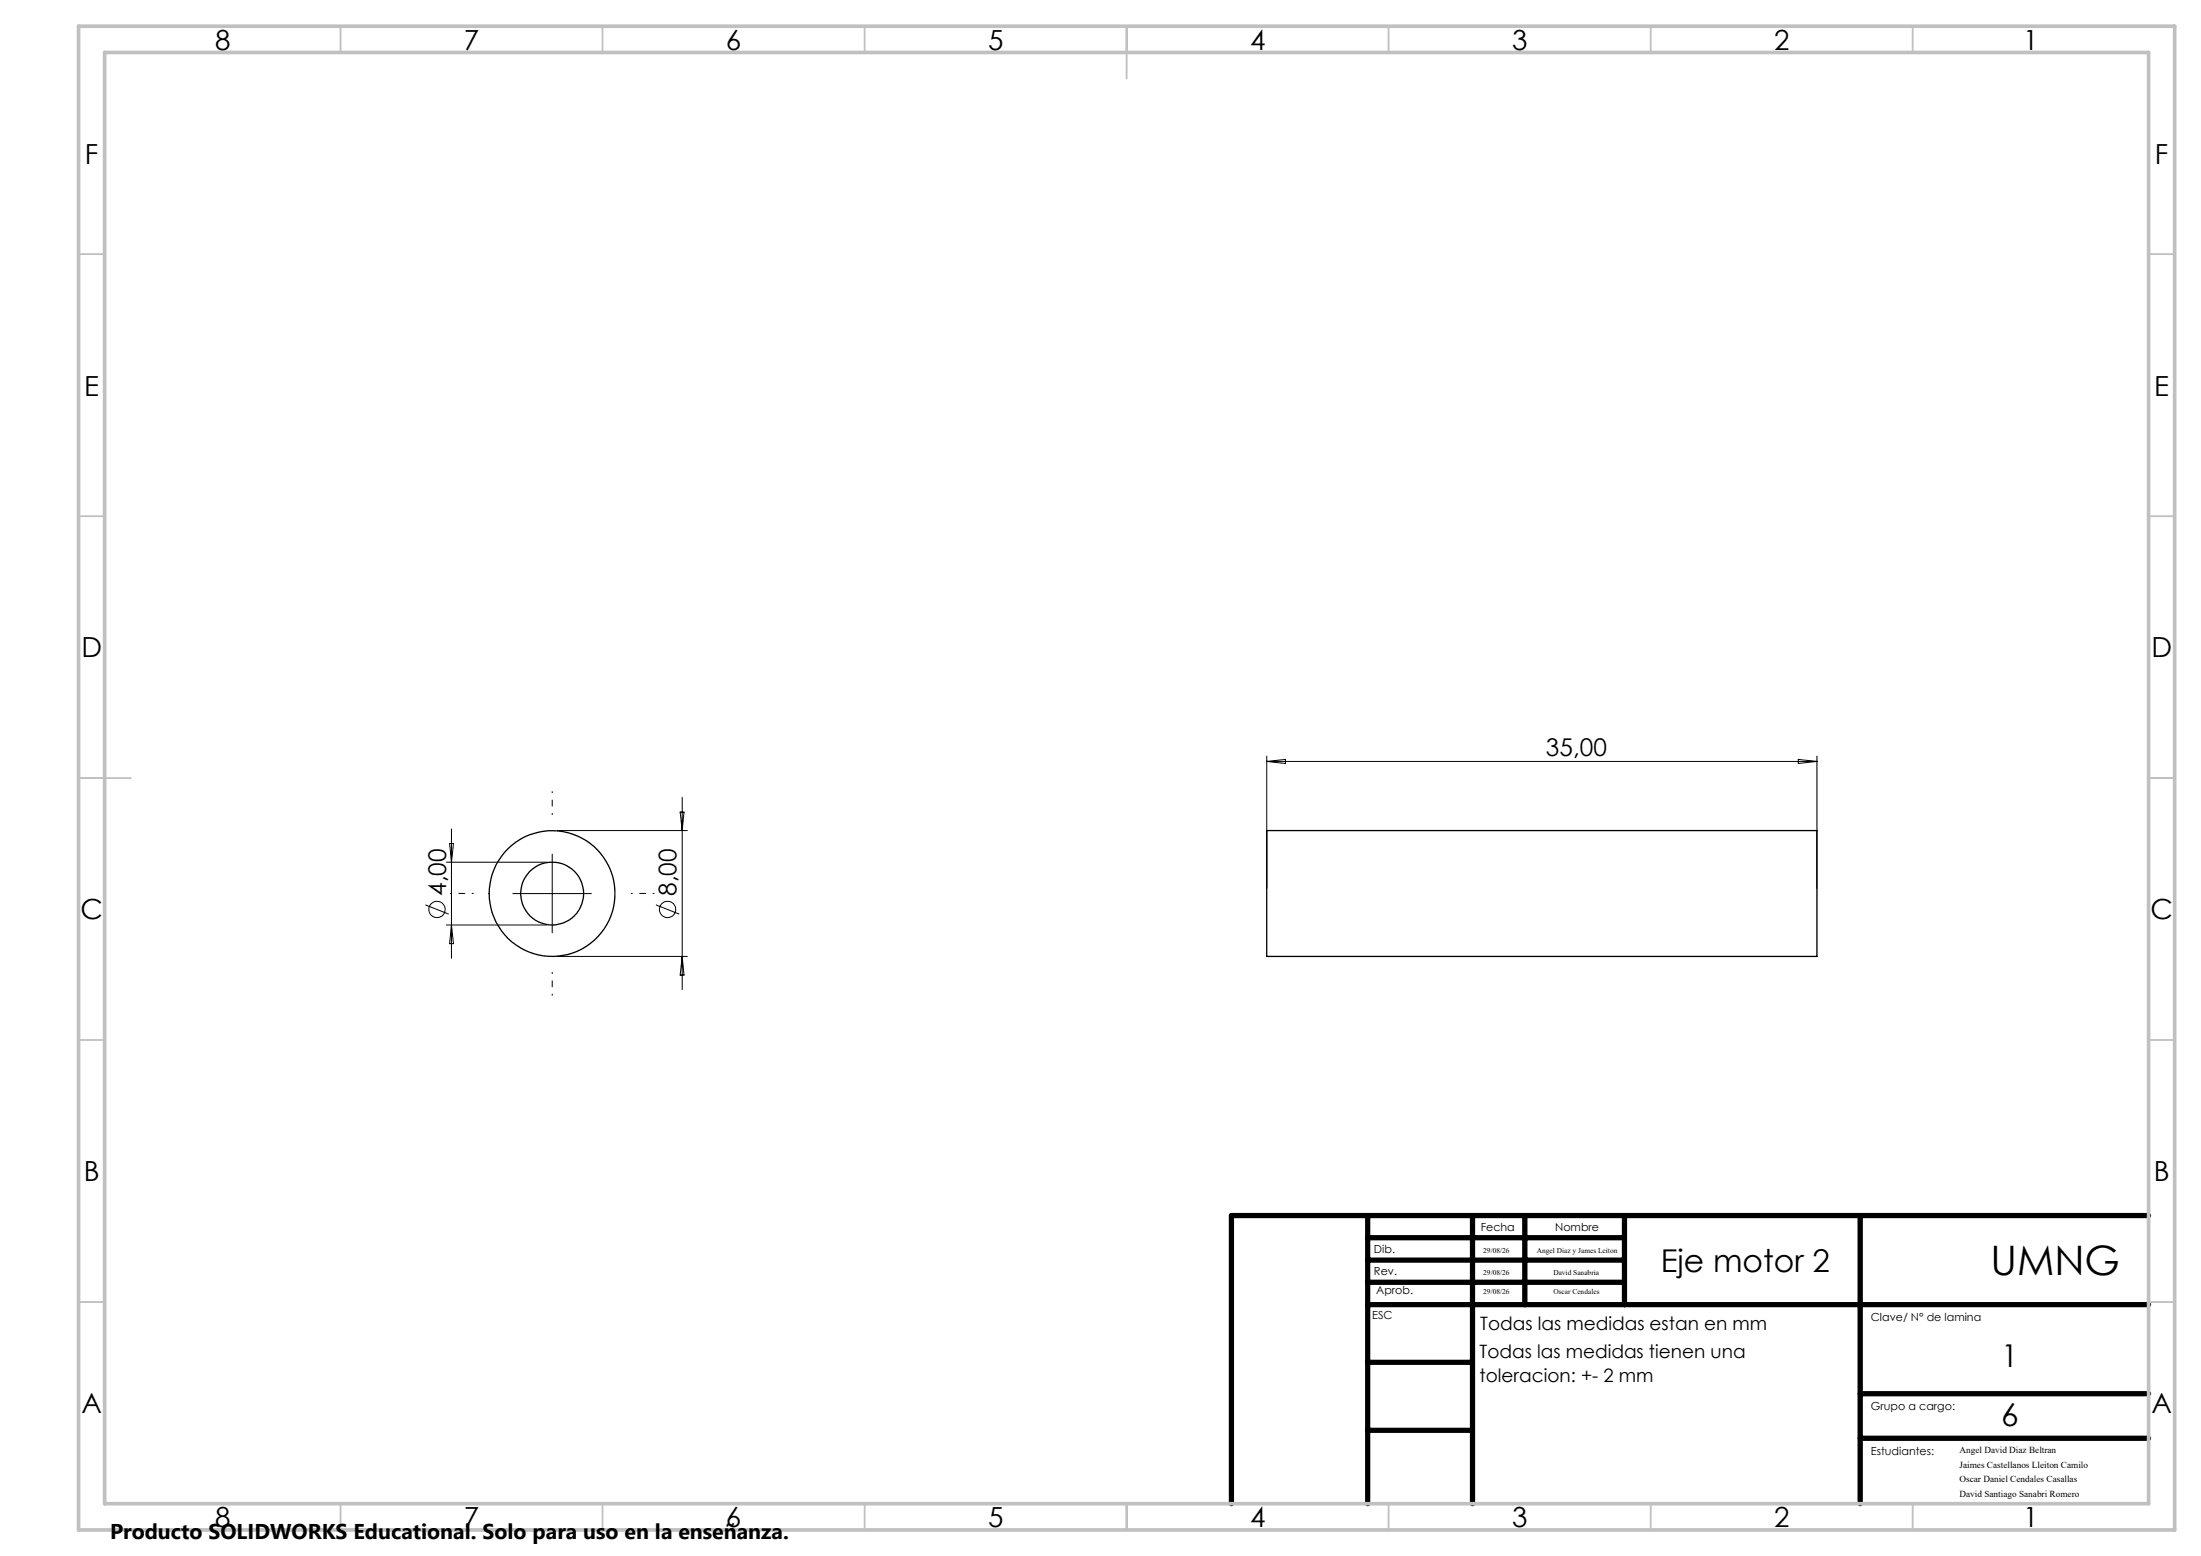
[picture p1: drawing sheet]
<svg xmlns="http://www.w3.org/2000/svg" width="420mm" height="297mm" viewBox="0 0 420 297" stroke-linecap="round" stroke-linejoin="round" font-family="sans-serif">
<g fill="none" stroke="#000" stroke-width="1">
<path d="M261 232v55M261 236.3h49M281 232v55M291 232v17M310 232v17M355 232v55M410 232h-175v55M261 249h149M261 240.5h49M261 244.8h49M261 260h20M261 273h20"/>
<path d="M355 266h55M355 274.5h55"/>
</g>
<g fill="none" stroke="#c0c0c0" stroke-width=".35">
<path d="M65 5v5M115 5v5M165 5v5M215 5v10M265 5v5M315 5v5M365 5v5M15 48.5h5M410 48.5h5M15 98.5h5M410 98.5h5M15 148.5h10"/>
<path d="M410 148.5h5M15 198.5h5M410 198.5h5M15 248.5h5M410 248.5h5M65 287v5M115 287v5M165 287v5M215 287v5M265 287v5M315 287v5M365 287v5"/>
</g>
<path d="M15 5h400v287h-400zM20 10h390v277h-390z" fill="none" stroke="#c0c0c0" stroke-width=".7"/>
<g fill="none" stroke="#000" stroke-width=".25">
<path d="M241.7 158.5h105v24.1h-105z"/>
<circle cx="105.3" cy="170.6" r="12"/>
<circle cx="105.4" cy="170.6" r="6"/>
</g>
<g fill="none" stroke="#000" stroke-width=".19">
<path d="M86.1 158.2v24.7M106.4 158.5h24.8M129.8 155h.7l-.3 3.5zM130.2 152.2v36.7M241.7 144.3v25.2M241.7 145.3h105M241.7 145.3l3.6-.3v.7zM343.1 145l3.6 .3-3.6 .4zM346.7 144.3v25.2M81.2 172.7l4.4 1.8M85.2 176.6h19.2M85.2 164.6h19.2"/>
<path d="M85.8 161h.7l-.4 3.6zM86.1 176.6l.4 3.5h-.7zM97.9 170.6h15M105.4 163.1v14.9M125.2 172.7l4.4 1.8M106.4 182.6h24.8M130.2 182.6l.3 3.5h-.7z"/>
<circle cx="83.4" cy="173.6" r="1.55"/>
<circle cx="127.4" cy="173.6" r="1.55"/>
</g>
<path d="M105.4 155.5v-4.5M90.4 170.5h-4.5M120.4 170.5h4.5M105.4 185.5v4.5" fill="none" stroke="#000" stroke-width=".19" stroke-dasharray="15.2 1.3 1.3 1.3" stroke-dashoffset="14.9" stroke-linecap="butt"/>
<text font-size="7.8" x="379.8" y="243.4">UMNG</text>
<g font-size="6">
<text x="316.9" y="242.8">Eje motor 2</text>
<text x="381.9" y="261">1</text>
<text x="381.9" y="272.2">6</text>
</g>
<g font-size="5.3">
<text x="41" y="9.5">8</text>
<text x="88.5" y="9.5">7</text>
<text x="138.5" y="9.5">6</text>
<text x="188.5" y="9.5">5</text>
<text x="238.5" y="9.5">4</text>
<text x="288.5" y="9.5">3</text>
<text x="338.5" y="9.5">2</text>
<text x="386" y="9.5">1</text>
<text x="16.2" y="31.2">F</text>
<text x="411.2" y="31.2">F</text>
<text x="16.1" y="75.5">E</text>
<text x="411.1" y="75.5">E</text>
<text x="15.5" y="125.5">D</text>
<text x="410.5" y="125.5">D</text>
<text x="15.4" y="175.5">C</text>
<text x="410.4" y="175.5">C</text>
<text x="16" y="225.5">B</text>
<text x="411" y="225.5">B</text>
<text x="15.5" y="269.7">A</text>
<text x="410.5" y="269.7">A</text>
<text x="41" y="291.5">8</text>
<text x="88.5" y="291.5">7</text>
<text x="138.5" y="291.5">6</text>
<text x="188.5" y="291.5">5</text>
<text x="238.5" y="291.5">4</text>
<text x="288.5" y="291.5">3</text>
<text x="338.5" y="291.5">2</text>
<text x="386" y="291.5">1</text>
</g>
<g font-size="4.7">
<text x="295" y="144.3">35,00</text>
<text x="85.1" y="171" transform="rotate(-90 85.1 171)">4,00</text>
<text x="129.1" y="171" transform="rotate(-90 129.1 171)">8,00</text>
</g>
<text font-size="4.1" x="21" y="293.7">Producto SOLIDWORKS Educational. Solo para uso en la enseñanza.</text>
<g font-size="3.5">
<text x="282.5" y="254">Todas las medidas estan en mm</text>
<text x="282.3" y="259.2">Todas las medidas tienen una</text>
<text x="282.3" y="263.7">toleracion: +- 2 mm</text>
</g>
<g font-size="2.1">
<text x="262.2" y="239.2">Dib.</text>
<text x="282.6" y="234.9">Fecha</text>
<text x="296.8" y="234.9">Nombre</text>
<text x="262.2" y="243.3">Rev.</text>
<text x="261.8" y="251.8">ESC</text>
<text x="262.6" y="247">Aprob.</text>
<text x="357" y="252.1">Clave/ N° de lamina</text>
<text x="357" y="269.2">Grupo a cargo:</text>
<text x="357" y="277.7">Estudiantes:</text>
</g>
<g font-size="1.8">
<text x="373.9" y="277.4">Angel David Diaz Beltran</text>
<text x="373.9" y="280.1">Jaimes Castellanos Lleiton Camilo</text>
<text x="373.9" y="282.9">Oscar Daniel Cendales Casallas</text>
<text x="373.9" y="285.6">David Santiago Sanabri Romero</text>
</g>
<g font-size="1.4">
<text x="283" y="239.1">29/08/26</text>
<text x="293.3" y="239.1">Angel Diaz y James Leiton</text>
<text x="283" y="243.3">29/08/26</text>
<text x="296.4" y="243.3">David Sanabria</text>
<text x="283" y="247">29/08/26</text>
<text x="296.4" y="247">Oscar Cendales</text>
</g>
</svg>
